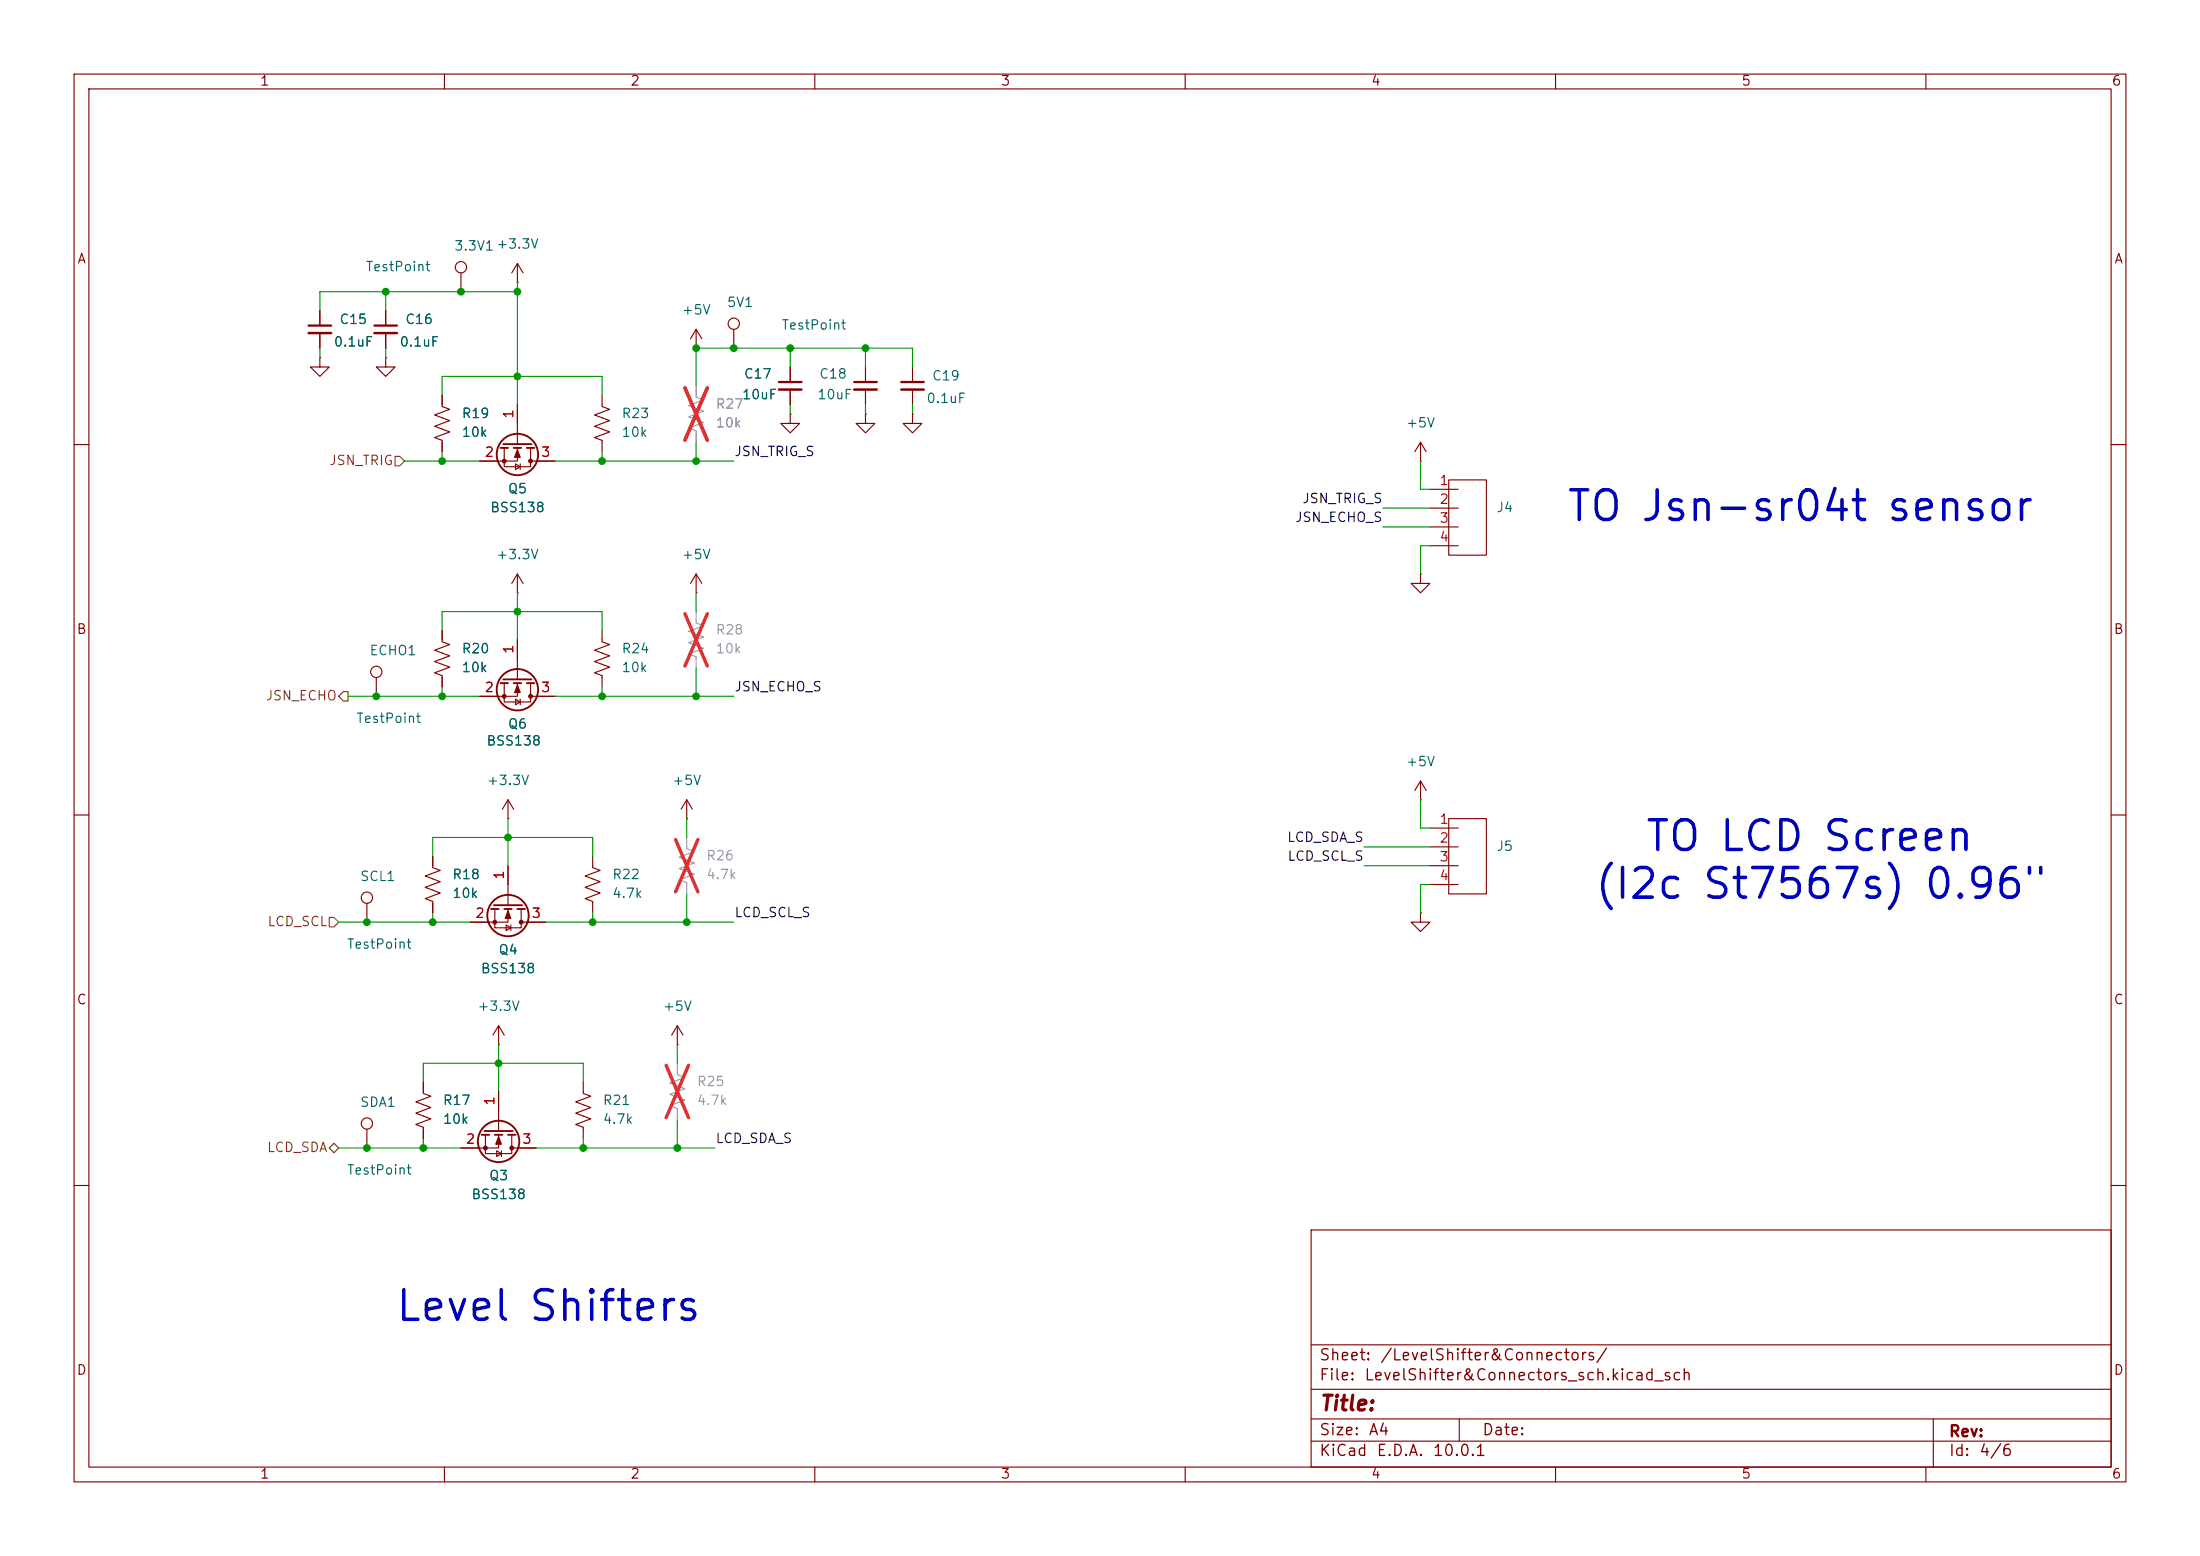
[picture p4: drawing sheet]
<svg xmlns="http://www.w3.org/2000/svg" width="297mm" height="210mm" viewBox="0 0 297 210" stroke-linecap="round" stroke-linejoin="round" font-family="sans-serif">
<g fill="none" stroke="#840000" stroke-width=".15">
<path d="M10 10h277v190h-277zM12 12h273v186h-273zM60 10v2M110 10v2M160 10v2M210 10v2M260 10v2M62.2 36.8v2.6M69.8 38.1h.1M69.8 35.6v2.5M69.8 35.6l-.7 1.2M69.8 35.6l.8 1.2"/>
<path d="M43.2 48.3v1.2h1.2l-1.2 1.3-1.3-1.3h1.3M43.2 48.3h.1M43.2 41.9v2M43.2 45v2M52.1 48.3v1.2h1.2l-1.2 1.3-1.3-1.3h1.3M52.1 48.3h.1M52.1 41.9v2M52.1 45v2M59.7 53.3v1.6l1 .3-2 .8 2 .8-2 .7 2 .8-2 .8 1 .3v1.6M69.8 54.6v5.3M81.3 53.3v1.6l1 .3-2 .8 2 .8-2 .7 2 .8-2 .8 1 .3v1.6M94 47h.1"/>
<path d="M94 44.5v2.5M94 44.5l-.8 1.2M94 44.5l.7 1.2M99.1 44.5v2.5M106.7 55.9v1.3h1.2l-1.2 1.2-1.3-1.2h1.3M106.7 55.9h.1M106.7 49.5v2.1M106.7 52.6v2M116.8 55.9v1.3h1.3l-1.3 1.2-1.2-1.2h1.2M116.8 55.9h.1M116.8 49.5v2.1M116.8 52.6v2"/>
<path d="M123.2 55.9v1.3h1.3l-1.3 1.2-1.3-1.2h1.3M123.2 55.9h.1M123.2 49.5v2.1M123.2 52.6v2M191.8 59.7v2.5M191.8 59.7l-.8 1.3M191.8 59.7l.7 1.3M10 60h2M68.1 60.5v2.5h3.5v-2.5M69.6 62.6l.6 .4-.6 .4zM69.8 60.5v1.7h-5M69.8 77.5v2.5"/>
<path d="M69.8 77.5l-.7 1.2M69.8 77.5l.8 1.2M70.2 62.6v.8M71.6 62.2h3.3M94 77.5l-.8 1.2M94 77.5l.7 1.2M94 77.5v2.5M191.8 77.5v1.2h1.2l-1.2 1.3-1.3-1.3h1.3M191.8 77.5h.1M191.8 62.2h.1M193 66h3.8M193 68.6h3.8"/>
<path d="M193 71.1h3.8M193 73.7h3.8M195.6 64.8h5.1v10.1h-5.1zM285 60h2M50.8 91.4v2.6M59.7 85.1v1.5l1 .4-2 .8 2 .7-2 .8 2 .7-2 .8 1 .4v1.5M68.1 92.2v2.5h3.5v-2.5M69.6 94.4l.6 .3-.6 .4zM69.8 80h.1M69.8 92.2v1.8h-5M69.8 86.4v5.3M70.2 94.4v.7"/>
<path d="M71.6 94h3.3M81.3 85.1v1.5l1 .4-2 .8 2 .7-2 .8 2 .7-2 .8 1 .4v1.5M94 80h.1M10 110h2M58.4 115.6v1.5l1 .4-2 .7 2 .8-2 .8 2 .7-2 .8 1 .4v1.5M68.6 110.5h.1M68.6 108l-.8 1.2M68.6 108l.7 1.2M68.6 108v2.5M68.6 116.8v5.4M80 115.6v1.5l1 .4-2 .7 2 .8-2 .8 2 .7-2 .8 1 .4v1.5M92.7 110.5h.1"/>
<path d="M92.7 108l-.8 1.2M92.7 108l.8 1.2M92.7 108v2.5M191.8 108h.1M191.8 105.4l-.8 1.3M191.8 105.4l.7 1.3M191.8 105.4v2.6M193 111.8h3.8M193 114.3h3.8M193 116.8h3.8M193 119.4h3.8M195.6 110.5h5.1v10.2h-5.1z"/>
<path d="M285 110h2M49.5 121.9v2.6M66.8 122.7v2.5h3.6v-2.5M67.3 138.4l-.8 1.3M67.3 138.4l.8 1.3M67.3 138.4v2.6M68.3 124.8l.7 .4-.7 .4zM68.6 122.7v1.8h-5.1M69 124.8v.8M70.4 124.5h3.3M91.4 138.4l-.7 1.3M91.4 138.4l.8 1.3"/>
<path d="M91.4 138.4v2.6M191.8 123.2v1.3h1.2l-1.2 1.2-1.3-1.2h1.3M191.8 123.2h.1M49.5 152.4v2.5M57.1 146.1v1.5l1.1 .4-2.1 .7 2.1 .8-2.1 .7 2.1 .8-2.1 .8 1 .3v1.6M65.5 153.2v2.5h3.6v-2.5M67.1 155.3l.6 .4-.6 .4zM67.3 141h.1M67.3 153.2v1.7h-5.1M67.3 147.3v5.4M67.7 155.3v.8M69.1 154.9h3.3"/>
<path d="M78.7 146.1v1.5l1.1 .4-2.1 .7 2.1 .8-2.1 .7 2.1 .8-2.1 .8 1 .3v1.6M91.4 141h.1M10 160h2M177 166h108v32h-108zM285 160h2M60 198v2M110 198v2M160 198v2M177 194.5h108M177 191.5h108M177 187.5h108M177 181.5h108"/>
<path d="M197 191.5v3M210 198v2M260 198v2M261 191.5v6.5"/>
<circle cx="62.2" cy="36.1" r=".76"/>
<circle cx="99.1" cy="43.7" r=".76"/>
<circle cx="50.8" cy="90.7" r=".76"/>
<circle cx="49.5" cy="121.2" r=".76"/>
<circle cx="49.5" cy="151.6" r=".76"/>
</g>
<g fill="none" stroke="#840000" stroke-width=".25">
<path d="M67.9 59.9h3.9M67.6 60.5h1M69.3 60.5h1.1M71.1 60.5h1M67.6 92.2h1M67.9 91.7h3.9M69.3 92.2h1.1M71.1 92.2h1M66.3 122.7h1M66.7 122.2h3.8M68.1 122.7h1M69.8 122.7h1.1"/>
<path d="M65 153.2h1M65.4 152.7h3.8M66.8 153.2h1M68.6 153.2h1"/>
<circle cx="69.8" cy="61.3" r="2.79"/>
<circle cx="69.8" cy="93.1" r="2.79"/>
<circle cx="68.6" cy="123.6" r="2.79"/>
<circle cx="67.3" cy="154.1" r="2.79"/>
</g>
<g fill="#840000" stroke="#840000" stroke-width=".15">
<path d="M69.8 60.7l.4 1h-.7z"/>
<path d="M67.3 153.4l.4 1h-.8z"/>
<path d="M69.8 92.5l.4 1h-.7z"/>
<path d="M68.6 122.9l.4 1.1h-.8z"/>
<circle cx="71.6" cy="62.2" r=".25"/>
<circle cx="68.1" cy="62.2" r=".25"/>
<circle cx="69.1" cy="154.9" r=".25"/>
<circle cx="65.5" cy="154.9" r=".25"/>
<circle cx="71.6" cy="94" r=".25"/>
<circle cx="68.1" cy="94" r=".25"/>
<circle cx="70.4" cy="124.5" r=".25"/>
<circle cx="66.8" cy="124.5" r=".25"/>
</g>
<path d="M41.7 43.9h3M50.5 43.9h3.1M105.2 51.6h3M115.3 51.6h3.1M121.7 51.6h3" fill="none" stroke="#840000" stroke-width=".3"/>
<path d="M41.7 45h3M50.5 45h3.1M105.2 52.6h3M115.3 52.6h3.1M121.7 52.6h3" fill="none" stroke="#840000" stroke-width=".33"/>
<path d="M94 52.1v1.5l1 .4-2 .7 2 .8-2 .8 2 .7-2 .8 1 .4v1.5M94 82.6v1.5l1 .4-2 .7 2 .8-2 .7 2 .8-2 .8 1 .3v1.6M92.7 113v1.6l1 .3-2 .8 2 .8-2 .7 2 .8-2 .7 1 .4v1.6M91.4 143.5v1.5l1.1 .4-2.1 .8 2.1 .7-2.1 .8 2.1 .8-2.1 .7 1 .4v1.5" fill="none" stroke="#a1a1a1" stroke-width=".15"/>
<path d="M92.5 52.3l3 7.1M95.5 52.3l-3 7.1M92.5 82.8l3 7.1M95.5 82.8l-3 7.1M91.2 113.3l3 7.1M94.2 113.3l-3 7.1M89.9 143.8l3.1 7.1M93 143.8l-3.1 7.1" fill="none" stroke="#e12e31" stroke-width=".46"/>
<path d="M53.3 61.6h.7l.6 .6-.6 .7h-.7zM46.4 93.3h.6v1.3h-.6l-.7-.6zM44.4 123.8h.7l.6 .7-.6 .6h-.7zM44.4 154.9l.7-.6 .6 .6-.6 .7z" fill="none" stroke="#725600" stroke-width=".15"/>
<g fill="none" stroke="#009600" stroke-width=".15">
<path d="M52.1 39.4v2.5M69.8 38.1v16.5M69.8 39.4h-26.6v2.5M43.2 47v1.3M52.1 47v1.3M59.7 53.3v-2.5h21.6v2.5M94 59.7v2.5M106.7 47v2.5M106.7 54.6v1.3M116.8 47v2.5M116.8 54.6v1.3M123.2 49.5v-2.5h-29.2v5.1"/>
<path d="M123.2 54.6v1.3M54.6 62.2h10.2M59.7 61v1.2M74.9 62.2h24.2M81.3 61v1.2M186.7 68.6h6.3M186.7 71.1h6.3M191.8 62.2v3.8h1.2M193 73.7h-1.2v3.8M47 94h17.8M59.7 85.1v-2.5h21.6v2.5M59.7 92.7v1.3"/>
<path d="M69.8 80v6.4M74.9 94h24.2M81.3 92.7v1.3M94 80v2.6M94 90.2v3.8M58.4 115.6v-2.6h21.6v2.6M68.6 110.5v6.3M92.7 110.5v2.5M184.1 116.8h8.9M184.1 114.3h8.9M191.8 108v3.8h1.2M193 119.4h-1.2v3.8"/>
<path d="M45.7 124.5h17.8M58.4 123.2v1.3M73.7 124.5h25.4M80 123.2v1.3M92.7 120.7v3.8M45.7 154.9h16.5M57.1 146.1v-2.6h21.6v2.6M57.1 153.7v1.2M67.3 141v6.3M72.4 154.9h24.1M78.7 153.7v1.2M91.4 141v2.5"/>
<path d="M91.4 151.1v3.8"/>
</g>
<g fill="#009600" stroke="#009600" stroke-width=".14">
<circle cx="116.8" cy="47" r=".46"/>
<circle cx="78.7" cy="154.9" r=".46"/>
<circle cx="91.4" cy="154.9" r=".46"/>
<circle cx="57.1" cy="154.9" r=".46"/>
<circle cx="67.3" cy="143.5" r=".46"/>
<circle cx="50.8" cy="94" r=".46"/>
<circle cx="59.7" cy="94" r=".46"/>
<circle cx="81.3" cy="94" r=".46"/>
<circle cx="69.8" cy="82.6" r=".46"/>
<circle cx="94" cy="47" r=".46"/>
<circle cx="94" cy="62.2" r=".46"/>
<circle cx="81.3" cy="62.2" r=".46"/>
<circle cx="69.8" cy="50.8" r=".46"/>
<circle cx="69.8" cy="39.4" r=".46"/>
<circle cx="59.7" cy="62.2" r=".46"/>
<circle cx="92.7" cy="124.5" r=".46"/>
<circle cx="106.7" cy="47" r=".46"/>
<circle cx="99.1" cy="47" r=".46"/>
<circle cx="94" cy="94" r=".46"/>
<circle cx="68.6" cy="113" r=".46"/>
<circle cx="49.5" cy="124.5" r=".46"/>
<circle cx="58.4" cy="124.5" r=".46"/>
<circle cx="49.5" cy="154.9" r=".46"/>
<circle cx="80" cy="124.5" r=".46"/>
<circle cx="52.1" cy="39.4" r=".46"/>
<circle cx="62.2" cy="39.4" r=".46"/>
</g>
<g font-size="4" fill="#0000c2">
<text x="211.3" y="71.3">TO Jsn-sr04t sensor</text>
<text x="221.9" y="115.9">TO LCD Screen</text>
<text x="215" y="122.3">(I2c St7567s) 0.96&quot;</text>
<text x="53.2" y="179.3">Level Shifters</text>
</g>
<text font-size="2" fill="#840000" x="178" y="190.9">Title:</text>
<g font-size="1.5" fill="#840000">
<text x="178" y="184">Sheet:</text>
<text x="186.2" y="184">/LevelShifter&amp;Connectors/</text>
<text x="178" y="186.7">File:</text>
<text x="184.1" y="186.7">LevelShifter&amp;Connectors_sch.kicad_sch</text>
<text x="178" y="196.9">KiCad</text>
<text x="178" y="194.1">Size:</text>
<text x="184.7" y="194.1">A4</text>
<text x="185.7" y="196.9">E.D.A.</text>
<text x="193.3" y="196.9">10.0.1</text>
<text x="200" y="194.1">Date:</text>
<text x="263" y="194.3">Rev:</text>
<text x="263" y="196.9">Id:</text>
<text x="267.1" y="196.9">4/6</text>
</g>
<g font-size="1.3" fill="#840000">
<text x="35" y="11.9">1</text>
<text x="85" y="11.9">2</text>
<text x="135" y="11.9">3</text>
<text x="185" y="11.9">4</text>
<text x="235" y="11.9">5</text>
<text x="285" y="11.9">6</text>
<text x="10.3" y="35.9">A</text>
<text x="285.3" y="35.9">A</text>
<text x="10.3" y="85.9">B</text>
<text x="285.3" y="85.9">B</text>
<text x="10.3" y="135.9">C</text>
<text x="285.3" y="135.9">C</text>
<text x="10.3" y="185.9">D</text>
<text x="285.3" y="185.9">D</text>
<text x="35" y="199.9">1</text>
<text x="85" y="199.9">2</text>
<text x="135" y="199.9">3</text>
<text x="185" y="199.9">4</text>
<text x="235" y="199.9">5</text>
<text x="285" y="199.9">6</text>
</g>
<g font-size="1.3" fill="#006464">
<text x="61.2" y="34.1">3.3V1+3.3V</text>
<text x="49.3" y="36.9">TestPoint</text>
<text x="98.1" y="41.8">5V1</text>
<text x="45" y="47.1">0.1uF</text>
<text x="45.7" y="44">C15</text>
<text x="53.9" y="47.1">0.1uF</text>
<text x="54.6" y="44">C16</text>
<text x="91.9" y="42.8">+5V</text>
<text x="105.4" y="44.8">TestPoint</text>
<text x="100.3" y="51.4">C17</text>
<text x="110.5" y="51.4">C18</text>
<text x="125.7" y="51.7">C19</text>
<text x="62.2" y="59.3">10k</text>
<text x="62.2" y="56.7">R19</text>
<text x="83.8" y="59.3">10k</text>
<text x="83.8" y="56.7">R23</text>
<text x="100.1" y="54.2">10uF</text>
<text x="110.2" y="54.2">10uF</text>
<text x="125" y="54.7">0.1uF</text>
<text x="189.7" y="58">+5V</text>
<text x="66.1" y="69.4">BSS138</text>
<text x="68.5" y="66.9">Q5</text>
<text x="201.9" y="69.4">J4</text>
<text x="66.9" y="75.8">+3.3V</text>
<text x="91.9" y="75.8">+5V</text>
<text x="49.8" y="88.7">ECHO1</text>
<text x="62.2" y="88.5">R20</text>
<text x="83.8" y="88.5">R24</text>
<text x="62.2" y="91">10k</text>
<text x="83.8" y="91">10k</text>
<text x="48" y="97.9">TestPoint</text>
<text x="65.6" y="100.9">BSS138</text>
<text x="68.5" y="98.7">Q6</text>
<text x="65.6" y="106.3">+3.3V</text>
<text x="90.7" y="106.3">+5V</text>
<text x="189.7" y="103.7">+5V</text>
<text x="48.5" y="119.2">SCL1</text>
<text x="61" y="119">R18</text>
<text x="82.6" y="119">R22</text>
<text x="201.9" y="115.2">J5</text>
<text x="61" y="121.5">10k</text>
<text x="82.6" y="121.5">4.7k</text>
<text x="46.7" y="128.4">TestPoint</text>
<text x="64.8" y="131.7">BSS138</text>
<text x="67.2" y="129.1">Q4</text>
<text x="64.4" y="136.8">+3.3V</text>
<text x="89.4" y="136.8">+5V</text>
<text x="48.5" y="149.7">SDA1</text>
<text x="59.7" y="149.5">R17</text>
<text x="81.3" y="149.5">R21</text>
<text x="59.7" y="152">10k</text>
<text x="81.3" y="152">4.7k</text>
<text x="46.7" y="158.9">TestPoint</text>
<text x="65.9" y="159.6">Q3</text>
<text x="63.5" y="162.2">BSS138</text>
</g>
<g font-size="1.3" fill="#a90000">
<text x="69.6" y="56.6" transform="rotate(-90 69.6 56.6)">1</text>
<text x="65.3" y="62">2</text>
<text x="73" y="62">3</text>
<text x="194.2" y="65.8">1</text>
<text x="194.2" y="68.3">2</text>
<text x="194.2" y="70.9">3</text>
<text x="194.2" y="73.4">4</text>
<text x="69.6" y="88.3" transform="rotate(-90 69.6 88.3)">1</text>
<text x="65.3" y="93.7">2</text>
<text x="73" y="93.7">3</text>
<text x="194.2" y="111.5">1</text>
<text x="68.3" y="118.8" transform="rotate(-90 68.3 118.8)">1</text>
<text x="194.2" y="114">2</text>
<text x="194.2" y="116.6">3</text>
<text x="194.2" y="119.1">4</text>
<text x="64.1" y="124.2">2</text>
<text x="71.7" y="124.2">3</text>
<text x="67.1" y="149.3" transform="rotate(-90 67.1 149.3)">1</text>
<text x="62.8" y="154.7">2</text>
<text x="70.4" y="154.7">3</text>
</g>
<g font-size="1.3" fill="#989898">
<text x="96.5" y="58">10k</text>
<text x="96.5" y="55.5">R27</text>
<text x="96.5" y="88.5">10k</text>
<text x="96.5" y="86">R28</text>
<text x="95.3" y="119">4.7k</text>
<text x="95.3" y="116.4">R26</text>
<text x="94" y="149.5">4.7k</text>
<text x="94" y="146.9">R25</text>
</g>
<g font-size="1.3" fill="#725600">
<text x="44.4" y="63.1">JSN_TRIG</text>
<text x="35.8" y="94.8">JSN_ECHO</text>
<text x="36" y="125.3">LCD_SCL</text>
<text x="36" y="155.8">LCD_SDA</text>
</g>
<g font-size="1.3" fill="#0f0f0f">
<text x="99.1" y="61.9">JSN_TRIG_S</text>
<text x="174.8" y="70.8">JSN_ECHO_S</text>
<text x="175.7" y="68.2">JSN_TRIG_S</text>
<text x="99.1" y="93.6">JSN_ECHO_S</text>
<text x="173.7" y="114">LCD_SDA_S</text>
<text x="173.7" y="116.5">LCD_SCL_S</text>
<text x="99.1" y="124.1">LCD_SCL_S</text>
<text x="96.5" y="154.6">LCD_SDA_S</text>
</g>
</svg>
